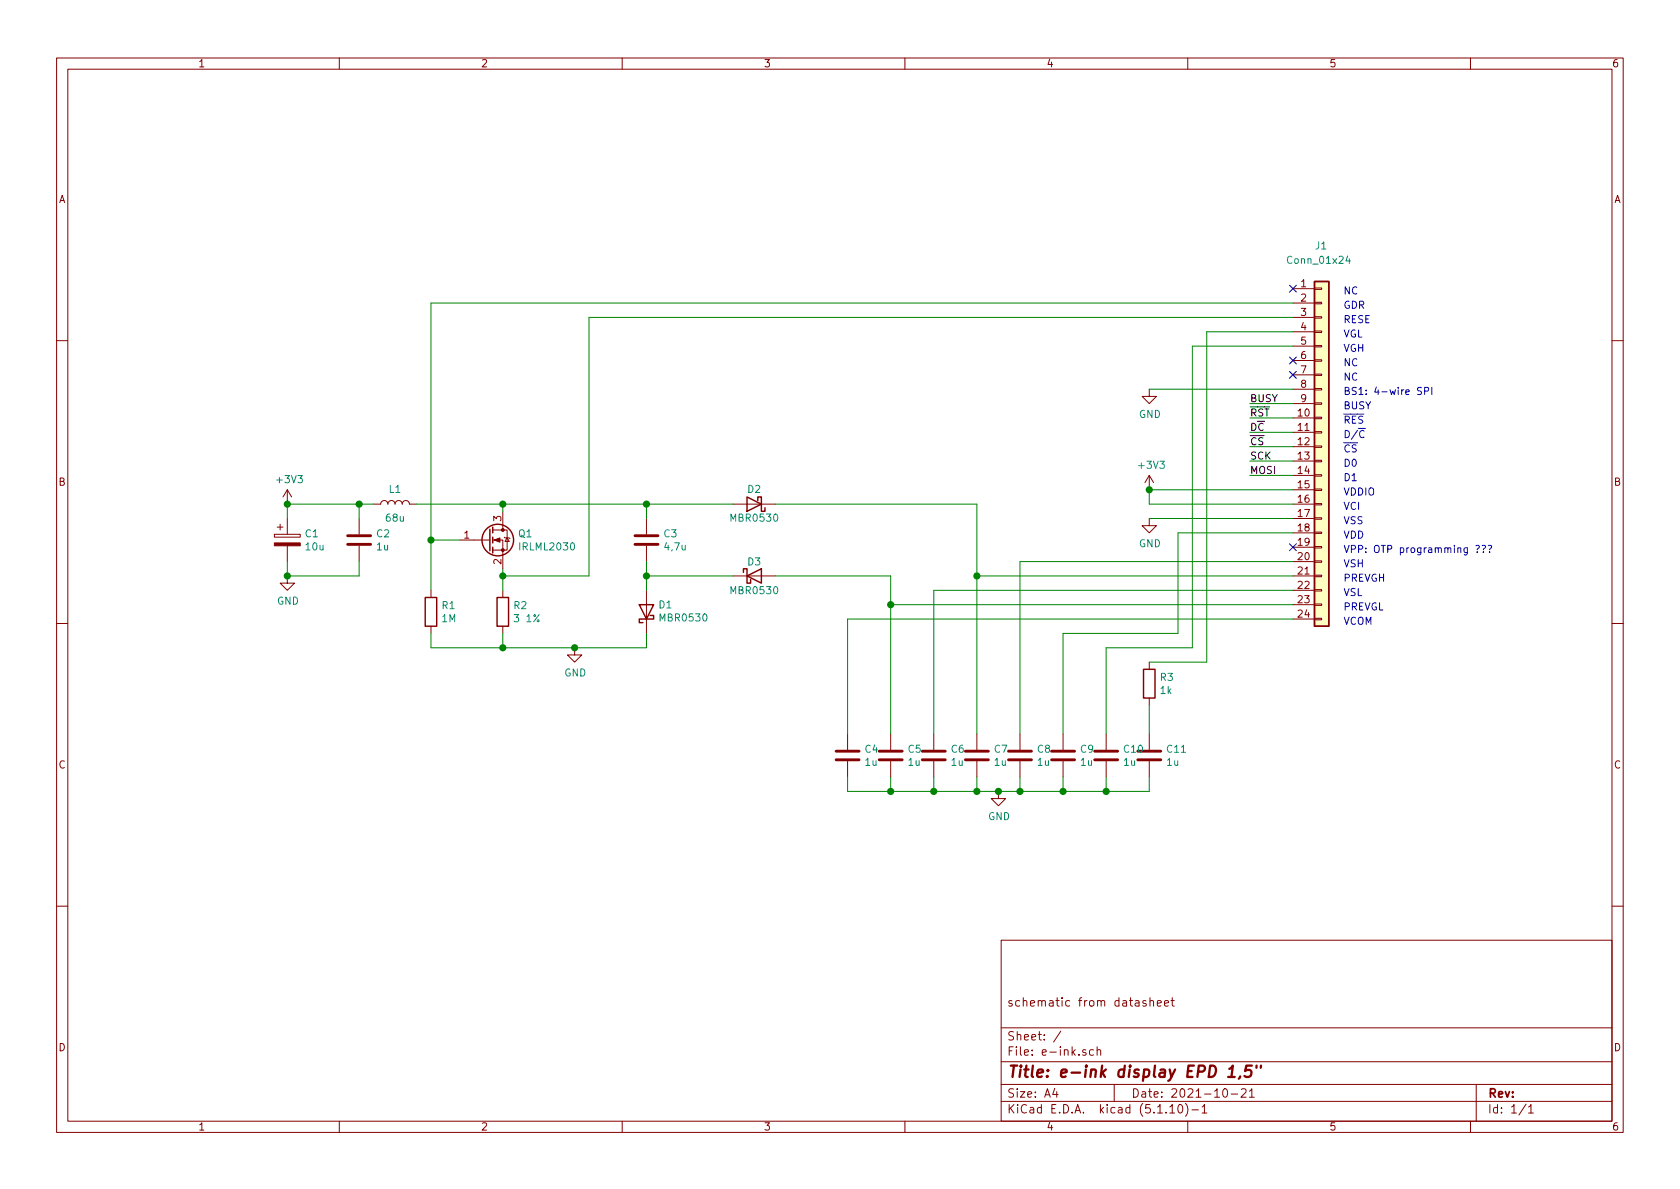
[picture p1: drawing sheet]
EESchema Schematic File Version 4
EELAYER 30 0
EELAYER END
$Descr A4 11693 8268
encoding utf-8
Sheet 1 1
Title "e-ink display EPD 1,5\""
Date "2021-10-21"
Rev ""
Comp ""
Comment1 "schematic from datasheet"
Comment2 ""
Comment3 ""
Comment4 ""
$EndDescr
Text Notes 9350 2050 0    50   ~ 0
NC
Text Notes 9350 2150 0    50   ~ 0
GDR
Text Notes 9350 2250 0    50   ~ 0
RESE
Text Notes 9350 2350 0    50   ~ 0
VGL
Text Notes 9350 2450 0    50   ~ 0
VGH
Text Notes 9350 2550 0    50   ~ 0
NC
Text Notes 9350 2650 0    50   ~ 0
NC
Text Notes 9350 2750 0    50   ~ 0
BS1: 4-wire SPI
Text Notes 9350 2850 0    50   ~ 0
BUSY
Text Notes 9350 2950 0    50   ~ 0
~RES~
Text Notes 9350 3050 0    50   ~ 0
D/~C~
Text Notes 9350 3150 0    50   ~ 0
~CS~
Text Notes 9350 3250 0    50   ~ 0
D0
Text Notes 9350 3350 0    50   ~ 0
D1
Text Notes 9350 3450 0    50   ~ 0
VDDIO
Text Notes 9350 3550 0    50   ~ 0
VCI
Text Notes 9350 3750 0    50   ~ 0
VDD
Text Notes 9350 3850 0    50   ~ 0
VPP: OTP programming ???
Text Notes 9350 3950 0    50   ~ 0
VSH
Text Notes 9350 4050 0    50   ~ 0
PREVGH
Text Notes 9350 4150 0    50   ~ 0
VSL
Text Notes 9350 4250 0    50   ~ 0
PREVGL
Text Notes 9350 3650 0    50   ~ 0
VSS
Text Notes 9350 4350 0    50   ~ 0
VCOM
$Comp
L Diode:MBR0530 D2
U 1 1
P 5250 3500
F 0 "D2" H 5250 3400 50  0000 C CNN
F 1 "MBR0530" H 5250 3600 50  0000 C CNN
F 2 "Diode_SMD:D_SOD-123" H 5250 3325 50  0001 C CNN
F 3 "http://www.mccsemi.com/up_pdf/MBR0520~MBR0580(SOD123).pdf" H 5250 3500 50  0001 C CNN
	1    5250 3500
	-1   0    0    1   
$EndComp
$Comp
L Device:R R1
U 1 1
P 3000 4250
F 0 "R1" H 3070 4296 50  0000 L CNN
F 1 "1M" H 3070 4205 50  0000 L CNN
F 2 "" V 2930 4250 50  0001 C CNN
F 3 "~" H 3000 4250 50  0001 C CNN
	1    3000 4250
	1    0    0    -1  
$EndComp
$Comp
L Device:C C11
U 1 1
P 8000 5250
F 0 "C11" H 8115 5296 50  0000 L CNN
F 1 "1u" H 8115 5205 50  0000 L CNN
F 2 "" H 8038 5100 50  0001 C CNN
F 3 "~" H 8000 5250 50  0001 C CNN
	1    8000 5250
	1    0    0    -1  
$EndComp
$Comp
L Device:CP C1
U 1 1
P 2000 3750
F 0 "C1" H 2118 3796 50  0000 L CNN
F 1 "10u" H 2118 3705 50  0000 L CNN
F 2 "" H 2038 3600 50  0001 C CNN
F 3 "~" H 2000 3750 50  0001 C CNN
	1    2000 3750
	1    0    0    -1  
$EndComp
$Comp
L Device:C C10
U 1 1
P 7700 5250
F 0 "C10" H 7815 5296 50  0000 L CNN
F 1 "1u" H 7815 5205 50  0000 L CNN
F 2 "" H 7738 5100 50  0001 C CNN
F 3 "~" H 7700 5250 50  0001 C CNN
	1    7700 5250
	1    0    0    -1  
$EndComp
$Comp
L Device:C C9
U 1 1
P 7400 5250
F 0 "C9" H 7515 5296 50  0000 L CNN
F 1 "1u" H 7515 5205 50  0000 L CNN
F 2 "" H 7438 5100 50  0001 C CNN
F 3 "~" H 7400 5250 50  0001 C CNN
	1    7400 5250
	1    0    0    -1  
$EndComp
$Comp
L Device:C C8
U 1 1
P 7100 5250
F 0 "C8" H 7215 5296 50  0000 L CNN
F 1 "1u" H 7215 5205 50  0000 L CNN
F 2 "" H 7138 5100 50  0001 C CNN
F 3 "~" H 7100 5250 50  0001 C CNN
	1    7100 5250
	1    0    0    -1  
$EndComp
$Comp
L Device:C C7
U 1 1
P 6800 5250
F 0 "C7" H 6915 5296 50  0000 L CNN
F 1 "1u" H 6915 5205 50  0000 L CNN
F 2 "" H 6838 5100 50  0001 C CNN
F 3 "~" H 6800 5250 50  0001 C CNN
	1    6800 5250
	1    0    0    -1  
$EndComp
$Comp
L Device:C C6
U 1 1
P 6500 5250
F 0 "C6" H 6615 5296 50  0000 L CNN
F 1 "1u" H 6615 5205 50  0000 L CNN
F 2 "" H 6538 5100 50  0001 C CNN
F 3 "~" H 6500 5250 50  0001 C CNN
	1    6500 5250
	1    0    0    -1  
$EndComp
$Comp
L Device:C C5
U 1 1
P 6200 5250
F 0 "C5" H 6315 5296 50  0000 L CNN
F 1 "1u" H 6315 5205 50  0000 L CNN
F 2 "" H 6238 5100 50  0001 C CNN
F 3 "~" H 6200 5250 50  0001 C CNN
	1    6200 5250
	1    0    0    -1  
$EndComp
$Comp
L Device:C C4
U 1 1
P 5900 5250
F 0 "C4" H 6015 5296 50  0000 L CNN
F 1 "1u" H 6015 5205 50  0000 L CNN
F 2 "" H 5938 5100 50  0001 C CNN
F 3 "~" H 5900 5250 50  0001 C CNN
	1    5900 5250
	1    0    0    -1  
$EndComp
$Comp
L Device:C C2
U 1 1
P 2500 3750
F 0 "C2" H 2615 3796 50  0000 L CNN
F 1 "1u" H 2615 3705 50  0000 L CNN
F 2 "" H 2538 3600 50  0001 C CNN
F 3 "~" H 2500 3750 50  0001 C CNN
	1    2500 3750
	1    0    0    -1  
$EndComp
$Comp
L Device:C C3
U 1 1
P 4500 3750
F 0 "C3" H 4615 3796 50  0000 L CNN
F 1 "4,7u" H 4615 3705 50  0000 L CNN
F 2 "" H 4538 3600 50  0001 C CNN
F 3 "~" H 4500 3750 50  0001 C CNN
	1    4500 3750
	1    0    0    -1  
$EndComp
$Comp
L Device:L L1
U 1 1
P 2750 3500
F 0 "L1" V 2850 3500 50  0000 C CNN
F 1 "68u" V 2650 3500 50  0000 C CNN
F 2 "" H 2750 3500 50  0001 C CNN
F 3 "~" H 2750 3500 50  0001 C CNN
	1    2750 3500
	0    -1   -1   0   
$EndComp
$Comp
L Device:R R2
U 1 1
P 3500 4250
F 0 "R2" H 3570 4296 50  0000 L CNN
F 1 "3 1%" H 3570 4205 50  0000 L CNN
F 2 "" V 3430 4250 50  0001 C CNN
F 3 "~" H 3500 4250 50  0001 C CNN
	1    3500 4250
	1    0    0    -1  
$EndComp
$Comp
L Diode:MBR0530 D3
U 1 1
P 5250 4000
F 0 "D3" H 5250 4100 50  0000 C CNN
F 1 "MBR0530" H 5250 3900 50  0000 C CNN
F 2 "Diode_SMD:D_SOD-123" H 5250 3825 50  0001 C CNN
F 3 "http://www.mccsemi.com/up_pdf/MBR0520~MBR0580(SOD123).pdf" H 5250 4000 50  0001 C CNN
	1    5250 4000
	1    0    0    -1  
$EndComp
$Comp
L Diode:MBR0530 D1
U 1 1
P 4500 4250
F 0 "D1" V 4546 4170 50  0000 R CNN
F 1 "MBR0530" V 4455 4170 50  0000 R CNN
F 2 "Diode_SMD:D_SOD-123" H 4500 4075 50  0001 C CNN
F 3 "http://www.mccsemi.com/up_pdf/MBR0520~MBR0580(SOD123).pdf" H 4500 4250 50  0001 C CNN
	1    4500 4250
	0    -1   -1   0   
$EndComp
$Comp
L Device:R R3
U 1 1
P 8000 4750
F 0 "R3" H 8070 4796 50  0000 L CNN
F 1 "1k" H 8070 4705 50  0000 L CNN
F 2 "" V 7930 4750 50  0001 C CNN
F 3 "~" H 8000 4750 50  0001 C CNN
	1    8000 4750
	1    0    0    -1  
$EndComp
$Comp
L power:GND #PWR04
U 1 1
P 6950 5500
F 0 "#PWR04" H 6950 5250 50  0001 C CNN
F 1 "GND" H 6955 5327 50  0000 C CNN
F 2 "" H 6950 5500 50  0001 C CNN
F 3 "" H 6950 5500 50  0001 C CNN
	1    6950 5500
	1    0    0    -1  
$EndComp
$Comp
L power:GND #PWR02
U 1 1
P 2000 4000
F 0 "#PWR02" H 2000 3750 50  0001 C CNN
F 1 "GND" H 2005 3827 50  0000 C CNN
F 2 "" H 2000 4000 50  0001 C CNN
F 3 "" H 2000 4000 50  0001 C CNN
	1    2000 4000
	1    0    0    -1  
$EndComp
$Comp
L power:GND #PWR03
U 1 1
P 4000 4500
F 0 "#PWR03" H 4000 4250 50  0001 C CNN
F 1 "GND" H 4005 4327 50  0000 C CNN
F 2 "" H 4000 4500 50  0001 C CNN
F 3 "" H 4000 4500 50  0001 C CNN
	1    4000 4500
	1    0    0    -1  
$EndComp
Wire Wire Line
	8400 2300 8400 4600
Wire Wire Line
	8000 4900 8000 5100
Wire Wire Line
	8000 5400 8000 5500
Wire Wire Line
	8000 5500 7700 5500
Wire Wire Line
	5900 5500 5900 5400
Connection ~ 6950 5500
Wire Wire Line
	6950 5500 6800 5500
Wire Wire Line
	8300 2400 8300 4500
Wire Wire Line
	8300 4500 7700 4500
Wire Wire Line
	7700 4500 7700 5100
Wire Wire Line
	8400 4600 8000 4600
$Comp
L power:GND #PWR06
U 1 1
P 8000 3600
F 0 "#PWR06" H 8000 3350 50  0001 C CNN
F 1 "GND" H 8005 3427 50  0000 C CNN
F 2 "" H 8000 3600 50  0001 C CNN
F 3 "" H 8000 3600 50  0001 C CNN
	1    8000 3600
	1    0    0    -1  
$EndComp
Wire Wire Line
	8200 3700 8200 4400
Wire Wire Line
	8200 4400 7400 4400
Wire Wire Line
	7400 4400 7400 5100
Wire Wire Line
	7100 3900 7100 5100
Wire Wire Line
	6800 4000 6800 5100
Wire Wire Line
	6500 4100 6500 5100
Wire Wire Line
	6200 4200 6200 5100
Wire Wire Line
	5900 4300 5900 5100
Wire Wire Line
	6200 5400 6200 5500
Connection ~ 6200 5500
Wire Wire Line
	6200 5500 5900 5500
Wire Wire Line
	6500 5400 6500 5500
Connection ~ 6500 5500
Wire Wire Line
	6500 5500 6200 5500
Wire Wire Line
	6800 5400 6800 5500
Connection ~ 6800 5500
Wire Wire Line
	6800 5500 6500 5500
Wire Wire Line
	7100 5400 7100 5500
Connection ~ 7100 5500
Wire Wire Line
	7100 5500 6950 5500
Wire Wire Line
	7400 5400 7400 5500
Connection ~ 7400 5500
Wire Wire Line
	7400 5500 7100 5500
Wire Wire Line
	7700 5400 7700 5500
Connection ~ 7700 5500
Wire Wire Line
	7700 5500 7400 5500
Wire Wire Line
	2000 3500 2000 3600
Wire Wire Line
	2000 3900 2000 4000
Wire Wire Line
	2500 3900 2500 4000
Wire Wire Line
	2500 4000 2000 4000
Connection ~ 2000 4000
Wire Wire Line
	2000 3500 2500 3500
Wire Wire Line
	2500 3600 2500 3500
Connection ~ 2500 3500
Connection ~ 2000 3500
$Comp
L power:+3V3 #PWR01
U 1 1
P 2000 3500
F 0 "#PWR01" H 2000 3350 50  0001 C CNN
F 1 "+3V3" H 2015 3673 50  0000 C CNN
F 2 "" H 2000 3500 50  0001 C CNN
F 3 "" H 2000 3500 50  0001 C CNN
	1    2000 3500
	1    0    0    -1  
$EndComp
$Comp
L power:+3V3 #PWR05
U 1 1
P 8000 3400
F 0 "#PWR05" H 8000 3250 50  0001 C CNN
F 1 "+3V3" H 8015 3573 50  0000 C CNN
F 2 "" H 8000 3400 50  0001 C CNN
F 3 "" H 8000 3400 50  0001 C CNN
	1    8000 3400
	1    0    0    -1  
$EndComp
Wire Wire Line
	8000 3500 8000 3400
Connection ~ 8000 3400
Wire Wire Line
	3500 3550 3500 3500
Connection ~ 3500 3500
Wire Wire Line
	3500 3500 4500 3500
Wire Wire Line
	3000 4400 3000 4500
Wire Wire Line
	3000 4500 3500 4500
Connection ~ 4000 4500
Wire Wire Line
	3500 4400 3500 4500
Connection ~ 3500 4500
Wire Wire Line
	3500 4500 4000 4500
Wire Wire Line
	3500 4100 3500 4000
Wire Wire Line
	4000 4500 4500 4500
$Comp
L Transistor_FET:IRLML2060 Q1
U 1 1
P 3400 3750
F 0 "Q1" H 3604 3796 50  0000 L CNN
F 1 "IRLML2030" H 3604 3705 50  0000 L CNN
F 2 "Package_TO_SOT_SMD:SOT-23" H 3600 3675 50  0001 L CIN
F 3 "https://www.infineon.com/dgdl/irlml2060pbf.pdf?fileId=5546d462533600a401535664b7fb25ee" H 3400 3750 50  0001 L CNN
	1    3400 3750
	1    0    0    -1  
$EndComp
Wire Wire Line
	3200 3750 3000 3750
Wire Wire Line
	3000 3750 3000 4100
Wire Wire Line
	2900 3500 3500 3500
Wire Wire Line
	2500 3500 2600 3500
Wire Wire Line
	4500 3600 4500 3500
Connection ~ 4500 3500
Wire Wire Line
	4500 3500 5100 3500
Wire Wire Line
	4500 3900 4500 4000
Wire Wire Line
	4500 4400 4500 4500
Wire Wire Line
	5100 4000 4500 4000
Connection ~ 4500 4000
Wire Wire Line
	4500 4000 4500 4100
Wire Wire Line
	3000 3750 3000 2100
Connection ~ 3000 3750
Wire Wire Line
	3500 4000 4100 4000
Wire Wire Line
	4100 4000 4100 2200
Connection ~ 3500 4000
Wire Wire Line
	3500 4000 3500 3950
Wire Wire Line
	5400 3500 6800 3500
Wire Wire Line
	6800 3500 6800 4000
Connection ~ 6800 4000
Wire Wire Line
	5400 4000 6200 4000
Wire Wire Line
	6200 4000 6200 4200
Connection ~ 6200 4200
NoConn ~ 9000 2600
NoConn ~ 9000 2500
Wire Wire Line
	9000 2400 8300 2400
Wire Wire Line
	9000 2300 8400 2300
Wire Wire Line
	4100 2200 9000 2200
Wire Wire Line
	9000 4300 5900 4300
Wire Wire Line
	9000 4200 6200 4200
Wire Wire Line
	9000 4100 6500 4100
Wire Wire Line
	9000 4000 6800 4000
Wire Wire Line
	7100 3900 9000 3900
Wire Wire Line
	3000 2100 9000 2100
Wire Wire Line
	9000 3700 8200 3700
Wire Wire Line
	8000 3600 9000 3600
Wire Wire Line
	9000 3500 8000 3500
Wire Wire Line
	8000 3400 9000 3400
NoConn ~ 9000 2000
$Comp
L Connector_Generic:Conn_01x24 J1
U 1 1
P 9200 3100
F 0 "J1" H 9150 4500 50  0000 L CNN
F 1 "Conn_01x24" H 8950 4400 50  0000 L CNN
F 2 "" H 9200 3100 50  0001 C CNN
F 3 "~" H 9200 3100 50  0001 C CNN
	1    9200 3100
	1    0    0    -1  
$EndComp
Wire Wire Line
	9000 3100 8700 3100
Wire Wire Line
	9000 3200 8700 3200
Wire Wire Line
	9000 3300 8700 3300
Text Label 8700 3100 0    50   ~ 0
~CS~
Text Label 8700 3200 0    50   ~ 0
SCK
Text Label 8700 3300 0    50   ~ 0
MOSI
Wire Wire Line
	9000 2700 8000 2700
Wire Wire Line
	9000 2800 8700 2800
Wire Wire Line
	9000 2900 8700 2900
Text Label 8700 2800 0    50   ~ 0
BUSY
Text Label 8700 2900 0    50   ~ 0
~RST~
$Comp
L power:GND #PWR?
U 1 1
P 8000 2700
F 0 "#PWR?" H 8000 2450 50  0001 C CNN
F 1 "GND" H 8005 2527 50  0000 C CNN
F 2 "" H 8000 2700 50  0001 C CNN
F 3 "" H 8000 2700 50  0001 C CNN
	1    8000 2700
	1    0    0    -1  
$EndComp
Wire Wire Line
	8700 3000 9000 3000
NoConn ~ 9000 3800
Text Label 8700 3000 0    50   ~ 0
D~C~
$EndSCHEMATC
